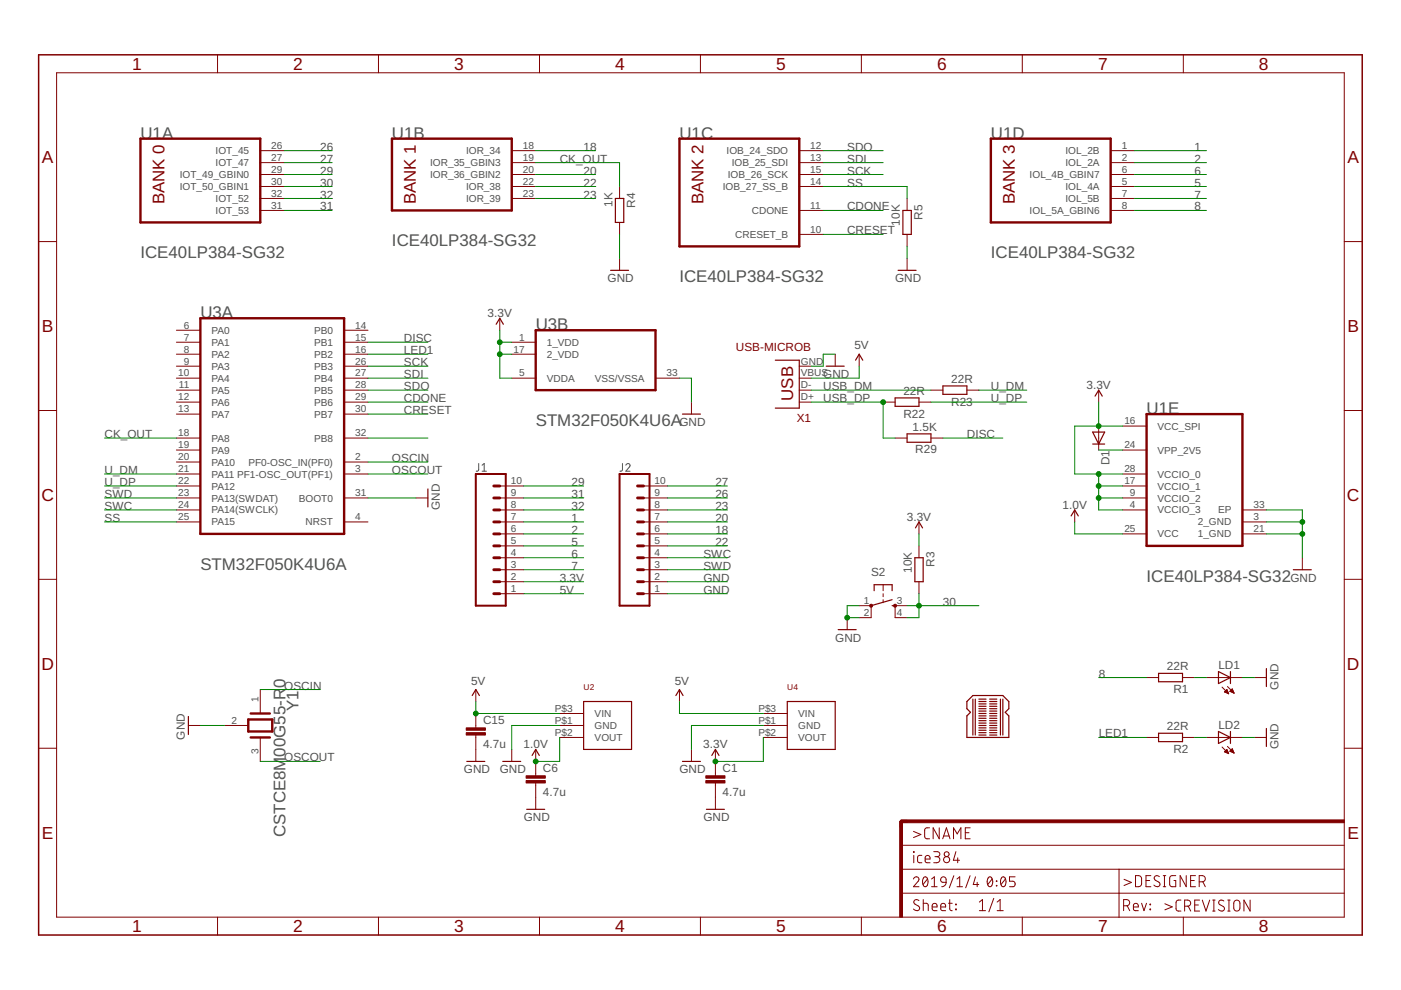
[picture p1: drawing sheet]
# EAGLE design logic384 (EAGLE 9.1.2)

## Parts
C1  4.7u  CAP0402-CAP  [0402-CAP]
C6  4.7u  CAP0402-CAP  [0402-CAP]
C15  4.7u  CAP0402-CAP  [0402-CAP]
D1  DIODE-SOD523  [SOD523]
J1  CONN_10NO_SILK_PTH_FEMALE  [1X10_NO_SILK]
J2  CONN_10NO_SILK_PTH_FEMALE  [1X10_NO_SILK]
LD1  LED0603  [LED-0603]
LD2  LED0603  [LED-0603]
LOGO1  BREADBOARD_PATTERN  [BREADBOARD_SPACING]
R1  22R  R-EU_R0402  [R0402]
R2  22R  R-EU_R0402  [R0402]
R3  10K  R-EU_R0402  [R0402]
R4  1K  R-EU_R0402  [R0402]
R5  10K  R-EU_R0402  [R0402]
R22  22R  R-EU_R0402  [R0402]
R23  22R  R-EU_R0402  [R0402]
R29  1.5K  R-EU_R0402  [R0402]
S2  TAC_SWITCHSMD  [TACTILE_SWITCH_SMD]
U1  LATTICE_SEMICONDUCTOR_ICE40LP384-SG32LATTICE_SEMICONDUCTOR_ICE40LP384-SG32_0_1  [LATTICE_SEMICONDUCTOR_ICE40LP384-SG32_1]
U2  MCP1703SOT-3.3V  MCP1703SOT  [SOT-23A]
U3  STMICROELECTRONICS_STM32F050K4U6ASTMICROELECTRONICS_STM32F050K4U6A_0_1  [STMICROELECTRONICS_STM32F050K4U6A_1]
U4  MCP1703SOT-3.3V  MCP1703SOT  [SOT-23A]
X1  USB-MICROB  [USB-MICROB]
Y1  MURATA_CSTCE8M00G55-R0MURATA_CSTCE8M00G55-R0_0_0  [MURATA_CSTCE8M00G55-R0_0]

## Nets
1: J1.7 U1.1(D:IOL_2B)
1.0V: C6.1 U1.25(E:VCC) U2.P$2(VOUT)
2: J1.6 U1.2(D:IOL_2A)
3.3V: C1.1 D1.A J1.2 R3.1 U1.4(E:VCCIO_3) U1.9(E:VCCIO_2) U1.16(E:VCC_SPI) U1.17(E:VCCIO_1) U1.28(E:VCCIO_0) U3.1(B:1_VDD) U3.5(B:VDDA) U3.17(B:2_VDD) U4.P$2(VOUT)
5: J1.5 U1.5(D:IOL_4A)
5V: C15.1 J1.1 U2.P$3(VIN) U4.P$3(VIN) X1.VBUS
6: J1.4 U1.6(D:IOL_4B_GBIN7)
7: J1.3 U1.7(D:IOL_5B)
8: R1.2 U1.8(D:IOL_5A_GBIN6)
18: J2.6 U1.18(B:IOR_34)
20: J2.7 U1.20(B:IOR_36_GBIN2)
22: J2.5 U1.22(B:IOR_38)
23: J2.8 U1.23(B:IOR_39)
26: J2.9 U1.26(A:IOT_45)
27: J2.10 U1.27(A:IOT_47)
29: J1.10 U1.29(A:IOT_49_GBIN0)
30: R3.2 S2.3 S2.4 U1.30(A:IOT_50_GBIN1)
31: J1.9 U1.31(A:IOT_53)
32: J1.8 U1.32(A:IOT_52)
CDONE: U1.11(C:CDONE) U3.29(A:PB6)
CK_OUT: R4.1 U1.19(B:IOR_35_GBIN3) U3.18(A:PA8)
CRESET: U1.10(C:CRESET_B) U3.30(A:PB7)
DISC: R29.1 U3.15(A:PB1)
GND: C1.2 C6.2 C15.2 J2.1 J2.2 LD1.C LD2.C R4.2 R5.2 S2.1 S2.2 U1.3(E:2_GND) U1.21(E:1_GND) U1.33(E:EP) U2.P$1(GND) U3.31(A:BOOT0) U3.33(B:VSS/VSSA) U4.P$1(GND) X1.GND Y1.2
LED1: R2.2 U3.16(A:PB2)
N$1: LD1.A R1.1
N$2: LD2.A R2.1
N$3: D1.C U1.24(E:VPP_2V5)
N$6: U3.32(A:PB8)
OSCIN: U3.2(A:PF0-OSC_IN(PF0)) Y1.1
OSCOUT: U3.3(A:PF1-OSC_OUT(PF1)) Y1.3
SCK: U1.15(C:IOB_26_SCK) U3.26(A:PB3)
SDI: U1.13(C:IOB_25_SDI) U3.27(A:PB4)
SDO: U1.12(C:IOB_24_SDO) U3.28(A:PB5)
SS: R5.1 U1.14(C:IOB_27_SS_B) U3.25(A:PA15)
SWC: J2.4 U3.24(A:PA14(SWCLK))
SWD: J2.3 U3.23(A:PA13(SWDAT))
U_DM: R23.1 U3.21(A:PA11)
U_DP: R22.1 U3.22(A:PA12)
USB_DM: R23.2 X1.D-
USB_DP: R22.2 R29.2 X1.D+
Unconnected: U3.4(A:NRST) U3.6(A:PA0) U3.7(A:PA1) U3.8(A:PA2) U3.9(A:PA3) U3.10(A:PA4) U3.11(A:PA5) U3.12(A:PA6) U3.13(A:PA7) U3.14(A:PB0) U3.19(A:PA9) U3.20(A:PA10)

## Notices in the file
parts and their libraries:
SparkFun-Aesthetics: Licensing: Creative Commons ShareAlike 4.0 International - https://creativecommons.org/licenses/by-sa/4.0
